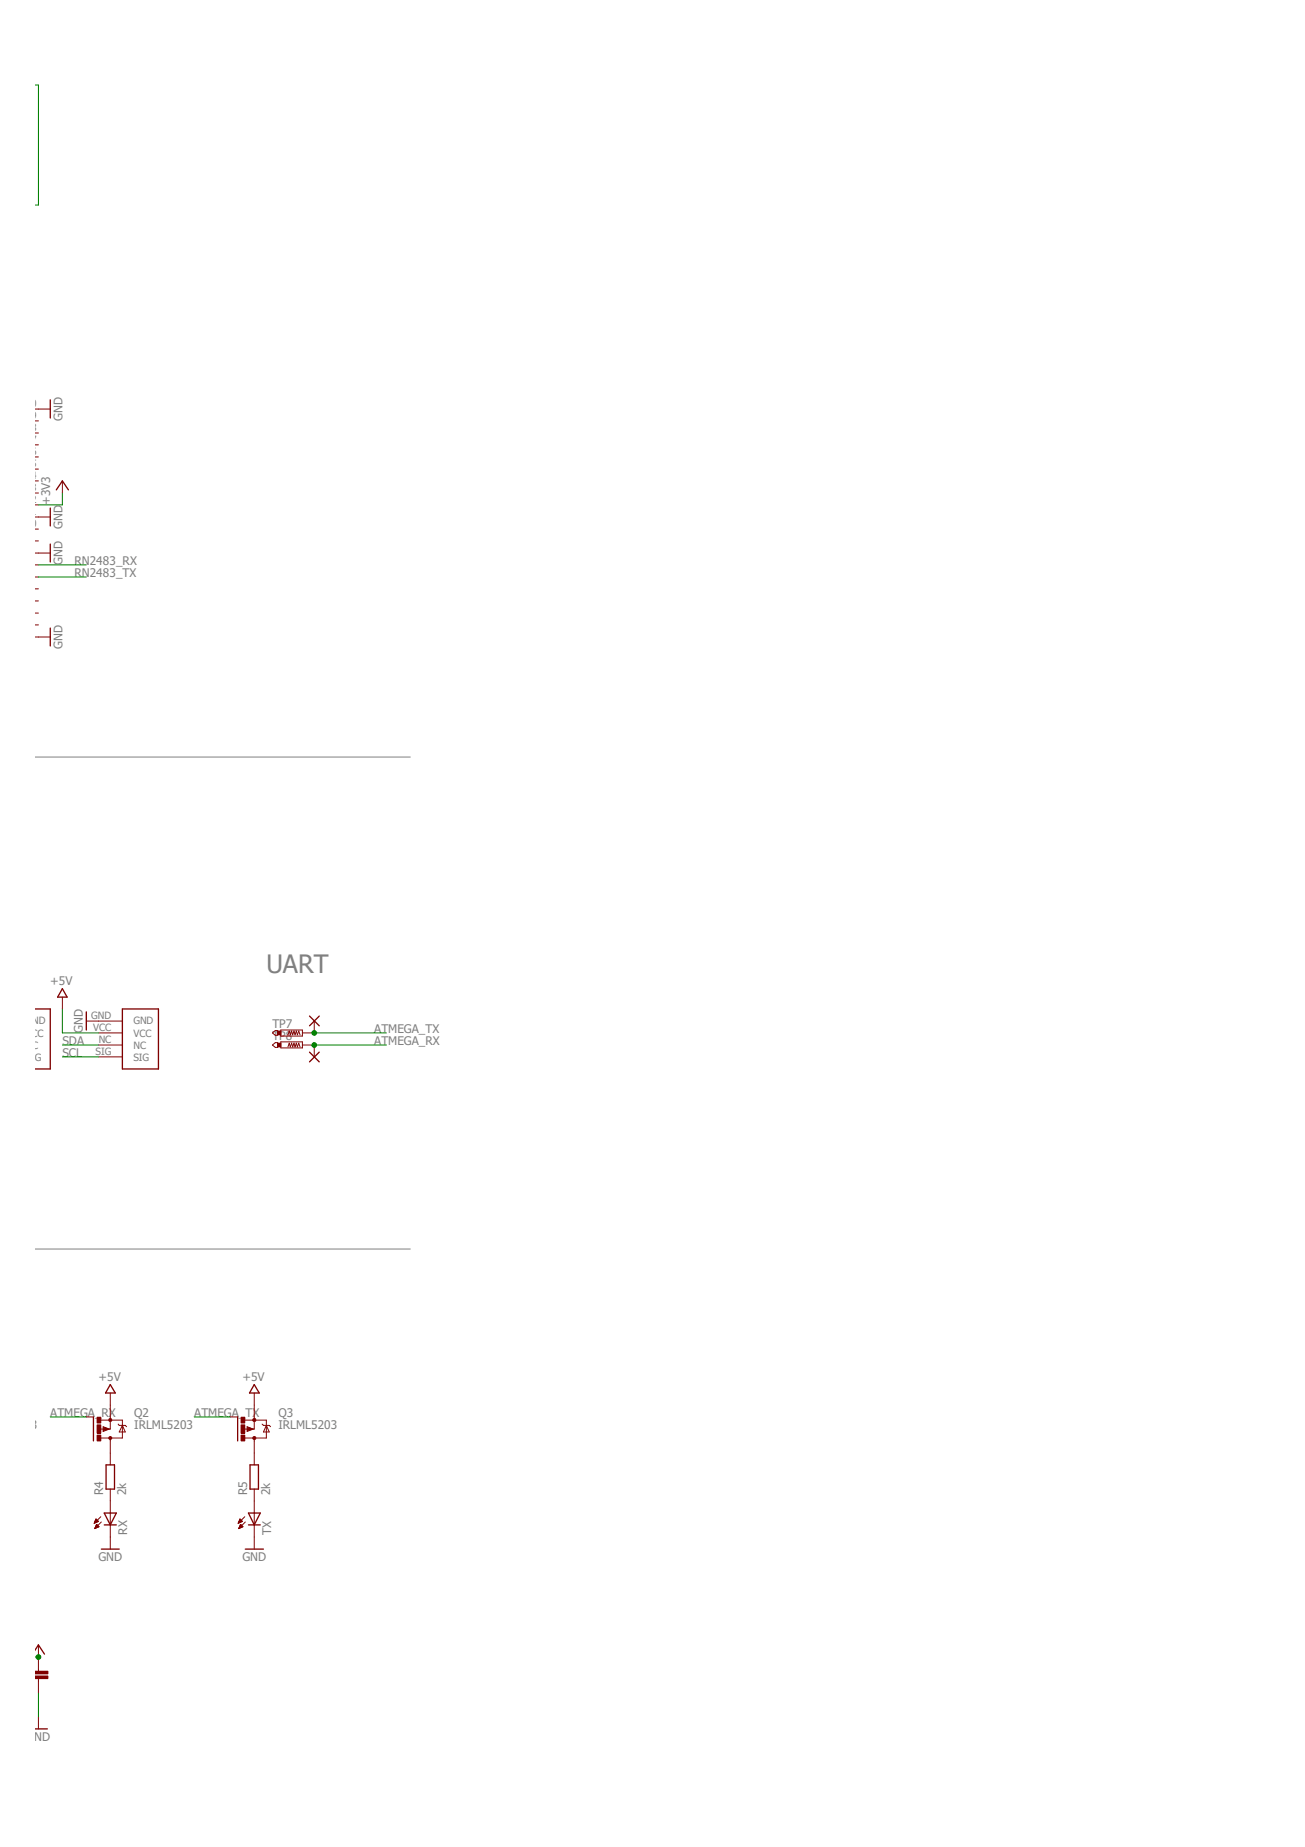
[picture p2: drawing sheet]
<svg xmlns="http://www.w3.org/2000/svg" width="210mm" height="297mm" viewBox="0 0 210 297" stroke-linecap="round" stroke-linejoin="round" font-family="sans-serif">
<path d="M71.4 12.3l-65.7 67.7M5.7 222.9l65.7 67.8" fill="none" stroke="#fff" stroke-width=".16"/>
<path d="M5.7 121.8h60.3M5.7 200.9h60.3" fill="none" stroke="#808080" stroke-width=".16"/>
<g fill="none" stroke="#800000" stroke-width=".16">
<path d="M5.7 79.3h.5M5.7 77.3h.5M5.7 75.4h.5M5.7 73.5h.5M5.7 71.5h.5M5.7 69.6h.5M5.7 67.7h.5M5.7 65.8h2.4M10 77.3v2M5.7 98.6h.5M5.7 96.6h.5M5.7 94.7h.5"/>
<path d="M5.7 92.8h.5M5.7 90.8h.5M5.7 88.9h2.4M5.7 87h.5M5.7 85.1h.5M5.7 83.1h2.4M5.7 81.2h.5M5.7 102.4h2.4M5.7 100.5h.5M15.8 166.1h3.9M15.8 170h3.9M15.8 168.1h3.9"/>
<path d="M15.8 164.2h3.9M6.2 268.4v.4M6.2 270v.3"/>
</g>
<path d="M8.1 64.3v2.9M9.1 78.8l.9-1.5 1 1.5M8.1 81.7v2.9M8.1 87.5v2.9M8.1 101v2.9M5.7 162.3h2.4v9.6h-2.4M19.7 162.3h5.8v9.6h-5.8z" fill="none" stroke="#800000" stroke-width=".21"/>
<path d="M5.7 268.8h2v.4h-2z" fill-rule="evenodd" fill="#800000"/>
<path d="M5.7 268.8h2v.4h-2" fill="none" stroke="#800000" stroke-width=".16"/>
<path d="M5.7 269.5h2v.5h-2z" fill-rule="evenodd" fill="#800000"/>
<g fill="none" stroke="#800000" stroke-width=".16">
<path d="M10 160.4v1.9M43.8 166.1l.5-.4h.4v.8h-.4zM45.2 165.7h3.4v.9h-3.4zM46.3 166.4l.2-.6 .2 .6 .2-.6 .2 .6 .2-.6 .2 .6 .2-.6 .1 .6 .2-.6 .3 .6M50.5 164.2v1.9M50.5 168.1v1.9M17.7 233.7v1.9M17.7 239.5v9.6M40.9 233.7v1.9M40.9 239.5v9.6M15.2 244.9h.1M15.2 244.8h.3"/>
<path d="M15.2 244.8h.4M15.2 244.7h.5M15.2 245.8h.1M15.3 244.6h.5M15.3 244.6h.4M15.3 245.7h.1M15.3 245.7h.2M15.3 245.7h.4M15.4 244.5h.2M15.4 244.4h.2M15.4 245.6h.4M15.4 245.5h.5"/>
<path d="M15.4 244.3h.1M15.4 245.4h.4M15.5 244.3l-.3 .7M15.5 244.3l.3 .4-.6 .3M15.5 245.4h.2M15.5 245.3h.2M15.5 245.2h.1M15.9 245.5l-.4-.3-.3 .6M15.9 245.5l-.7 .3M16.2 243.9l-1 1.1M16.3 244.8l-1.1 1M38.3 244.9h.1"/>
<path d="M38.4 244.9h.1M38.4 244.8h.2M38.4 244.8h.3M38.4 244.7h.5M38.4 245.8h.1M38.4 244.6h.5M38.4 245.7h.2M38.4 245.7h.3M38.5 244.6h.4M38.5 245.7h.4M38.5 244.5h.3M38.5 244.4h.2"/>
<path d="M38.5 245.6h.5M38.5 245.5h.6M38.6 244.3h.1M38.6 245.4h.4M38.6 245.4h.3M38.6 244.3l-.3 .7M38.6 244.3l.4 .4-.7 .3M38.7 245.3h.1M38.7 245.2h.1M39.1 245.5l-.4-.3-.3 .6M39.1 245.5l-.7 .3M39.4 243.9l-1.1 1.1"/>
<path d="M39.5 244.8l-1.1 1M5.7 269.5h2v.5h-2M6.2 264.5v3.9M6.2 270.3v2M6.2 276.1v1.9"/>
</g>
<g fill="none" stroke="#800000" stroke-width=".21">
<path d="M10 159l.8 1.4h-1.5zM49.8 163.4l1.6 1.6M49.8 169.2l1.6 1.6M51.4 163.4l-1.6 1.6M51.4 169.2l-1.6 1.6M17.1 235.6h1.3v3.9h-1.3zM40.2 235.6h1.4v3.9h-1.4zM16.3 249.1h2.9M16.8 243.3h1.9l-1 1.9zM16.8 245.2h1.9M39.5 249.1h2.9M40 245.2h1.9"/>
<path d="M40 243.3h1.9l-1 1.9zM5.7 278h1.9M5.7 265.3l.5-.8 1 1.5"/>
</g>
<path d="M44.7 165.8h.5v.6h-.5z" fill-rule="evenodd" fill="#800000"/>
<path d="M43.8 168.1l.5-.4h.4v.7h-.4zM44.7 165.8h.5v.6h-.5zM45.2 167.6h3.4v.9h-3.4zM46.3 168.4l.2-.6 .2 .6 .2-.6 .2 .6 .2-.6 .2 .6 .2-.6 .1 .6 .2-.6 .3 .6M48.6 166.1h1.9" fill="none" stroke="#800000" stroke-width=".16"/>
<path d="M44.7 167.8h.5v.6h-.5z" fill-rule="evenodd" fill="#800000"/>
<path d="M44.7 167.8h.5v.6h-.5zM48.6 168.1h1.9M13.9 227.9h1.1M16 229.8h.7M16.2 228.4h3.5v2.9h-3.5M16.6 229.4l1 .4-1 .4zM17.7 227.9v1.9h-.2M17.7 231.3v.4M19 229l.2 .2h1l.2 .2M19.7 229.2l.5 1.1h-1z" fill="none" stroke="#800000" stroke-width=".16"/>
<path d="M15 227.9v3.8" fill="none" stroke="#800000" stroke-width=".21"/>
<path d="M16.7 229.6l.7 .2-.7 .2v-.2h.2" fill="none" stroke="#800000" stroke-width=".25"/>
<path d="M17.6 228.2h.3l.1 .2-.1 .2h-.3l-.1-.2z" fill-rule="evenodd" fill="#800000"/>
<path d="M17.6 228.2h.3l.1 .2-.1 .2h-.3l-.1-.2z" fill="none" stroke="#800000" stroke-width=".16"/>
<circle cx="17.7" cy="231.3" r=".25" fill="#800000"/>
<circle cx="17.7" cy="231.3" r=".25" fill="none" stroke="#800000" stroke-width=".16"/>
<path d="M15.6 227.9h.6v1h-.6z" fill-rule="evenodd" fill="#800000"/>
<path d="M15.6 227.9h.6v1h-.6z" fill="none" stroke="#800000" stroke-width=".16"/>
<path d="M15.6 230.8h.6v.9h-.6z" fill-rule="evenodd" fill="#800000"/>
<path d="M15.6 230.8h.6v.9h-.6z" fill="none" stroke="#800000" stroke-width=".16"/>
<path d="M15.6 229.2h.6v1.3h-.6z" fill-rule="evenodd" fill="#800000"/>
<path d="M15.6 229.2h.6v1.3h-.6zM17.7 226v1.9M17.7 231.7v2M37 227.9h1.2M39.2 229.8h.6M39.4 228.4h3.4v2.9h-3.4M39.8 229.4l.9 .4-.9 .4zM40.9 227.9v1.9h-.2M40.9 231.3v.4M42.2 229l.2 .2h.9l.2 .2M42.8 229.2l.5 1.1h-.9z" fill="none" stroke="#800000" stroke-width=".16"/>
<path d="M38.2 227.9v3.8" fill="none" stroke="#800000" stroke-width=".21"/>
<path d="M39.8 229.6l.7 .2-.7 .2v-.2h.2" fill="none" stroke="#800000" stroke-width=".25"/>
<path d="M40.7 228.2h.4v.4h-.4l-.1-.2z" fill-rule="evenodd" fill="#800000"/>
<path d="M40.7 228.2h.4v.4h-.4l-.1-.2z" fill="none" stroke="#800000" stroke-width=".16"/>
<path d="M40.7 231.1l.2-.1 .2 .1v.3l-.2 .1-.2-.1-.1-.1z" fill-rule="evenodd" fill="#800000"/>
<path d="M40.7 231.1l.2-.1 .2 .1v.3l-.2 .1-.2-.1-.1-.1z" fill="none" stroke="#800000" stroke-width=".16"/>
<path d="M38.8 227.9h.6v1h-.6z" fill-rule="evenodd" fill="#800000"/>
<path d="M38.8 227.9h.6v1h-.6z" fill="none" stroke="#800000" stroke-width=".16"/>
<path d="M38.8 230.8h.6v.9h-.6z" fill-rule="evenodd" fill="#800000"/>
<path d="M38.8 230.8h.6v.9h-.6z" fill="none" stroke="#800000" stroke-width=".16"/>
<path d="M38.8 229.2h.6v1.3h-.6z" fill-rule="evenodd" fill="#800000"/>
<path d="M13.9 164.2h1.9M17.7 224v2M38.8 229.2h.6v1.3h-.6zM40.9 224v3.9M40.9 231.7v2" fill="none" stroke="#800000" stroke-width=".16"/>
<path d="M13.9 162.7v3M17.7 222.7l.8 1.3h-1.5zM40.9 222.7l.8 1.3h-1.6z" fill="none" stroke="#800000" stroke-width=".21"/>
<path d="M10 79.3v1.9h-3.8M5.7 266.5h.5" fill="none" stroke="#008000" stroke-width=".16"/>
<circle cx="6.2" cy="266.5" r=".38" fill="#008000"/>
<g fill="none" stroke="#008000" stroke-width=".16">
<path d="M10 162.3v3.8h5.8M50.5 168.1h11.6M6.2 272.3v3.8"/>
<circle cx="6.2" cy="266.5" r=".38"/>
</g>
<circle cx="50.5" cy="168.1" r=".38" fill="#008000"/>
<g fill="none" stroke="#008000" stroke-width=".16">
<path d="M10 168.1h5.8M10 170h5.8M50.5 166.1h11.6M8.1 227.9h5.8"/>
<circle cx="50.5" cy="168.1" r=".38"/>
</g>
<circle cx="50.5" cy="166.1" r=".38" fill="#008000"/>
<g fill="none" stroke="#008000" stroke-width=".16">
<path d="M5.7 13.7h.5v19.3h-.5M6.2 92.8h7.7M6.2 90.8h7.7M31.2 227.9h5.8"/>
<circle cx="50.5" cy="166.1" r=".38"/>
</g>
<text font-size="4.1" fill="#808080" x="42.8" y="156.5">UART</text>
<g font-size="1.9" fill="#808080">
<text x="10" y="67.7" transform="rotate(-90 10 67.7)">GND</text>
<text x="8.1" y="81.2" transform="rotate(-90 8.1 81.2)">+3V3</text>
<text x="10" y="85.1" transform="rotate(-90 10 85.1)">GND</text>
<text x="10" y="90.8" transform="rotate(-90 10 90.8)">GND</text>
<text x="12" y="92.8">RN2483_TX</text>
<text x="12" y="90.8">RN2483_RX</text>
<text x="10" y="104.4" transform="rotate(-90 10 104.4)">GND</text>
<text x="8.1" y="158.4">+5V</text>
<text x="13.3" y="166.1" transform="rotate(-90 13.3 166.1)">GND</text>
<text x="43.8" y="165.4">TP7</text>
<text x="43.8" y="167.3">TP8</text>
<text x="60.2" y="166.1">ATMEGA_TX</text>
<text x="10" y="168.1">SDA</text>
<text x="10" y="170">SCL</text>
<text x="60.2" y="168.1">ATMEGA_RX</text>
<text x="8.1" y="227.9">ATMEGA_RX</text>
<text x="15.8" y="222.1">+5V</text>
<text x="21.6" y="227.9">Q2</text>
<text x="31.2" y="227.9">ATMEGA_TX</text>
<text x="39" y="222.1">+5V</text>
<text x="44.8" y="227.9">Q3</text>
<text x="-.6" y="229.8">ML5203</text>
<text x="21.6" y="229.8">IRLML5203</text>
<text x="44.8" y="229.8">IRLML5203</text>
<text x="16.6" y="240.5" transform="rotate(-90 16.6 240.5)">R4</text>
<text x="20.3" y="240.5" transform="rotate(-90 20.3 240.5)">2k</text>
<text x="39.8" y="240.5" transform="rotate(-90 39.8 240.5)">R5</text>
<text x="43.4" y="240.5" transform="rotate(-90 43.4 240.5)">2k</text>
<text x="15.8" y="251">GND</text>
<text x="20.4" y="246.8" transform="rotate(-90 20.4 246.8)">RX</text>
<text x="39" y="251">GND</text>
<text x="43.6" y="246.8" transform="rotate(-90 43.6 246.8)">TX</text>
<text x="4.2" y="280">GND</text>
</g>
<g font-size="1.6" fill="#808080">
<text x="4.1" y="65.5">20</text>
<text x="4.1" y="71.3">17</text>
<text x="4.1" y="69.3">18</text>
<text x="4.1" y="67.4">19</text>
<text x="4.1" y="77.1">14</text>
<text x="4.1" y="75.1">15</text>
<text x="4.1" y="73.2">16</text>
<text x="4.1" y="82.9">11</text>
<text x="4.1" y="80.9">12</text>
<text x="4.1" y="79">13</text>
<text x="4.1" y="84.8">10</text>
<text x="4.1" y="166.7">VCC</text>
<text x="4.1" y="164.8">GND</text>
<text x="14.7" y="163.9">GND</text>
<text x="15" y="165.9">VCC</text>
<text x="15.9" y="167.8">NC</text>
<text x="21.5" y="166.7">VCC</text>
<text x="21.5" y="164.8">GND</text>
<text x="4.1" y="170.6">SIG</text>
<text x="4.1" y="168.7">NC</text>
<text x="15.4" y="169.7">SIG</text>
<text x="21.5" y="170.6">SIG</text>
<text x="21.5" y="168.7">NC</text>
</g>
</svg>
